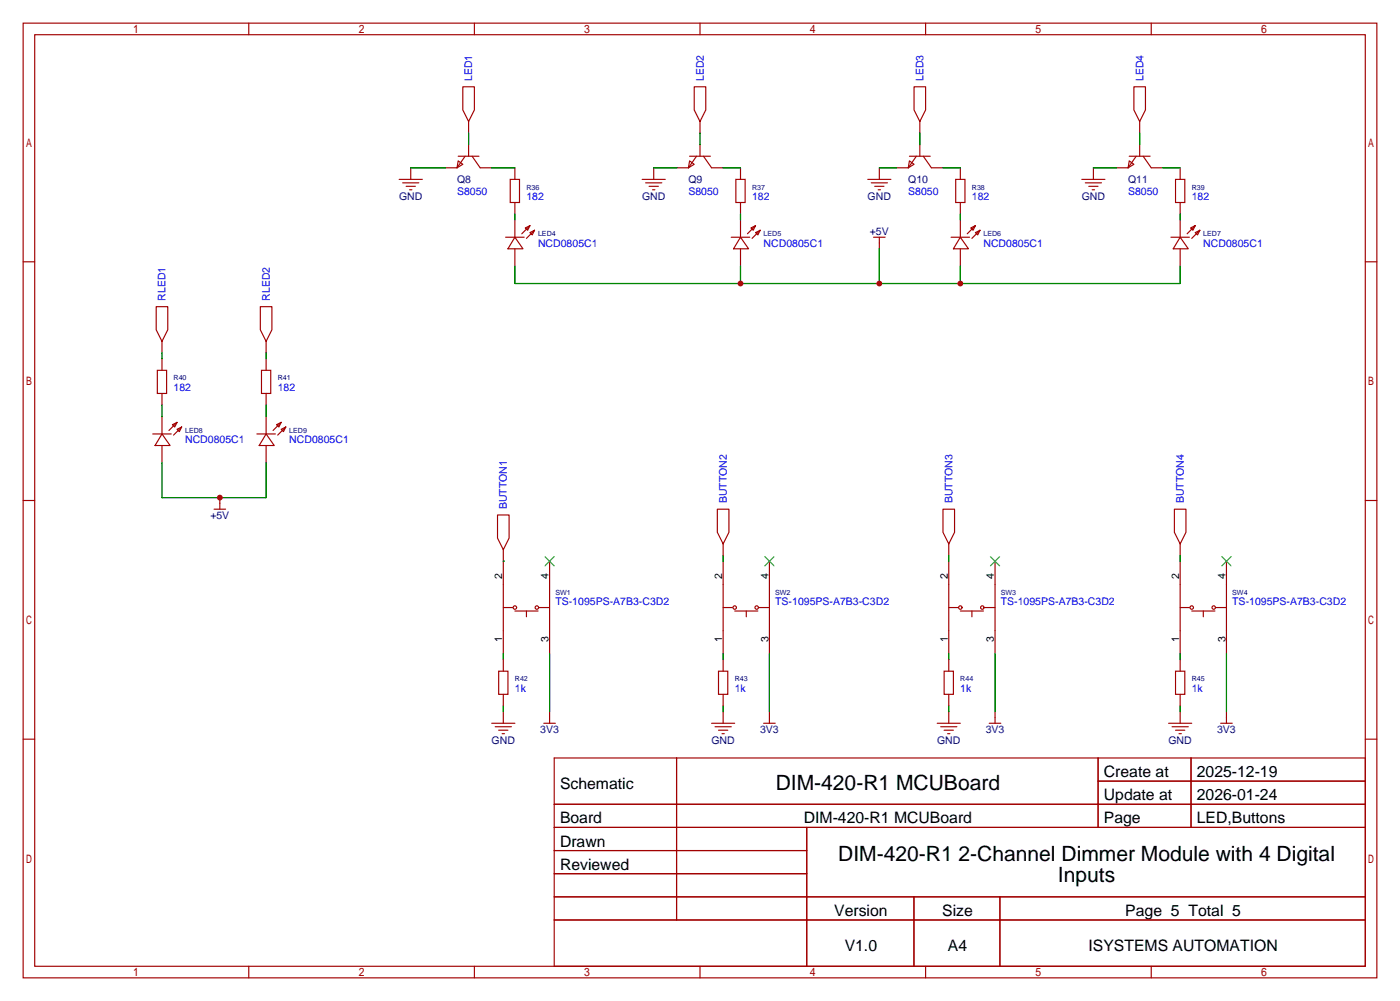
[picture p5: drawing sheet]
<svg xmlns="http://www.w3.org/2000/svg" width="307mm" height="220mm" viewBox="0 0 307 220" stroke-linecap="round" stroke-linejoin="round" font-family="sans-serif">
<g fill="none" stroke="#a10000" stroke-width=".25">
<path d="M5.1 5.1h297.2v209.5h-297.2zM7.6 7.6h292.1v204.5h-292.1zM54.6 5.1v2.5M101.6 19h2.5v5.1l-1.2 2.6-1.3-2.6zM104.1 5.1v2.5M152.4 19h2.5v5.1l-1.2 2.6-1.3-2.6zM153.7 5.1v2.5M200.7 19h2.5v5.1l-1.3 2.6-1.2-2.6zM203.2 5.1v2.5M248.9 19h2.6v5.1l-1.3 2.6-1.3-2.6zM252.7 5.1v2.5M87.6 39.4h5.1"/>
<path d="M90.2 36.8v2.6M97.8 36.8h2.5M100.6 35.3l1 .8-1.3 .7zM100.6 34.3h4.6M102.1 34.3l-1.8 2.5M102.9 26.7v2.5M102.9 31.8v2.5M103.6 34.3l1.8 2.5h2.5M112 39.4h2v5h-2zM113 36.8v2.6M141 39.4h5M143.5 36.8v2.6"/>
<path d="M148.6 36.8h2.5M151.4 35.3l1 .8-1.3 .7zM151.4 34.3h4.6M152.9 34.3l-1.8 2.5M153.7 26.7v2.5M153.7 31.8v2.5M154.4 34.3l1.8 2.5h2.5M161.5 39.4h2.1v5h-2.1zM162.6 36.8v2.6M190.5 39.4h5.1M193 36.8v2.6M196.8 36.8h2.6"/>
<path d="M199.6 35.3l1.1 .8-1.3 .7zM199.6 34.3h4.6M201.2 34.3l-1.8 2.5M201.9 26.7v2.5M201.9 31.8v2.5M202.7 34.3l1.8 2.5h2.5M209.8 39.4h2v5h-2zM210.8 36.8v2.6M237.5 39.4h5.1M240 36.8v2.6M245.1 36.8h2.5M247.9 35.3l1 .8-1.3 .7z"/>
<path d="M247.9 34.3h4.6M249.4 34.3l-1.8 2.5M250.2 26.7v2.5M250.2 31.8v2.5M251 34.3l1.7 2.5h2.6M258.1 39.4h2v5h-2zM259.1 36.8v2.6M5.1 57.5h2.5M88.4 40.1h3.5M89.2 40.9h2M89.9 41.7h.5M111 52.1h4.1"/>
<path d="M113 52.1l1.8 2.5h-3.3zM113 44.4v2.6M113 48.3v3.8M113 54.6v3.8M115.3 50l1-.5-.5 1zM116.3 51.1l1-.6-.5 1.1zM116.3 49.5l-1.7 1.8M117.3 50.5l-1.7 1.8M141.7 40.1h3.6M142.5 40.9h2M143.3 41.7h.5M160.5 52.1h4.1"/>
<path d="M162.6 52.1l1.7 2.5h-3.3zM162.6 44.4v2.6M162.6 48.3v3.8M162.6 54.6v3.8M164.8 50l1.1-.5-.5 1zM165.9 51.1l1-.6-.5 1.1zM165.9 49.5l-1.8 1.8M166.9 50.5l-1.8 1.8M191.3 40.1h3.5M191.8 52.1h2.5M192 40.9h2.1M192.8 41.7h.5"/>
<path d="M193 52.1v2.5M208.8 52.1h4.1M210.8 52.1l1.8 2.5h-3.3zM210.8 44.4v2.6M210.8 48.3v3.8M210.8 54.6v3.8M213.1 50l1-.5-.5 1zM214.1 51.1l1-.6-.5 1.1zM214.1 49.5l-1.8 1.8M215.1 50.5l-1.7 1.8M238.3 40.1h3.5M239 40.9h2"/>
<path d="M239.8 41.7h.5M257 52.1h4.1M259.1 52.1l1.8 2.5h-3.3zM259.1 44.4v2.6M259.1 48.3v3.8M259.1 54.6v3.8M261.4 50l1-.5-.5 1zM262.4 51.1l1-.6-.5 1.1zM262.4 49.5l-1.8 1.8M263.4 50.5l-1.8 1.8M299.7 57.5h2.6M34.3 67.3h2.5v5.1l-1.2 2.5-1.3-2.5z"/>
<path d="M35.6 74.9v2.6M35.6 78.7v2.6M57.1 67.3h2.6v5.1l-1.3 2.5-1.3-2.5zM58.4 74.9v2.6M58.4 78.7v2.6M33.5 95.2h4.1M34.5 81.3h2.1v5.1h-2.1zM35.6 95.2l1.7 2.6h-3.3zM35.6 86.4v2.5M35.6 91.4v3.8M35.6 97.8v3.8M37.8 93.2l1.1-.5-.5 1z"/>
<path d="M38.9 94.2l1-.5-.5 1zM38.9 92.7l-1.8 1.8M39.9 93.7l-1.8 1.8M56.4 95.2h4.1M57.4 81.3h2v5.1h-2zM58.4 95.2l1.8 2.6h-3.3zM58.4 86.4v2.5M58.4 91.4v3.8M58.4 97.8v3.8M60.7 93.2l1-.5-.5 1zM61.7 94.2l1-.5-.5 1zM61.7 92.7l-1.8 1.8"/>
<path d="M62.7 93.7l-1.7 1.8M5.1 109.9h2.5M47 111.8h2.5M48.3 109.2v2.6M109.2 113h2.6v5.1l-1.3 2.5-1.3-2.5zM157.5 111.8h2.5v5l-1.3 2.6-1.2-2.6zM158.7 119.4v2.5M207 111.8h2.5v5l-1.2 2.6-1.3-2.6zM208.3 119.4v2.5M257.8 111.8h2.5v5l-1.2 2.6-1.3-2.6zM259.1 119.4v2.5M299.7 109.9h2.6"/>
<path d="M110.5 120.6v22.9M110.5 133.3h2M113 134.1h5.1M115.6 134.1v1.3M118.4 133.3h2.2M120.6 123.2v20.3M158.7 133.3h2.1M158.7 123.2v20.3M161.3 134.1h5.1M163.8 134.1v1.3M166.6 133.3h2.3M168.9 123.2v20.3"/>
<path d="M208.3 133.3h2M208.3 123.2v20.3M210.8 134.1h5.1M213.4 134.1v1.3M216.2 133.3h2.2M218.4 123.2v20.3M259.1 133.3h2M259.1 123.2v20.3M261.6 134.1h5.1M264.2 134.1v1.3M267 133.3h2.2M269.2 123.2v20.3"/>
<path d="M107.9 158.7h5.1M108.7 159.5h3.6M109.5 147.3h2v5.1h-2zM110.5 144.8v2.5M110.5 152.4v2.5M110.5 156.2v2.5M119.4 158.7h2.5M120.6 156.2v2.5M156.2 158.7h5.1M157 159.5h3.5M157.7 147.3h2.1v5.1h-2.1zM158.7 144.8v2.5"/>
<path d="M158.7 152.4v2.5M158.7 156.2v2.5M167.6 158.7h2.6M168.9 156.2v2.5M205.7 158.7h5.1M206.5 159.5h3.6M207.3 147.3h2v5.1h-2zM208.3 144.8v2.5M208.3 152.4v2.5M208.3 156.2v2.5M217.2 158.7h2.5M218.4 156.2v2.5"/>
<path d="M256.5 158.7h5.1M257.3 159.5h3.6M258.1 147.3h2v5.1h-2zM259.1 144.8v2.5M259.1 152.4v2.5M259.1 156.2v2.5M268 158.7h2.5M269.2 156.2v2.5M5.1 162.2h2.5M109.5 160.3h2M110.2 161h.5M121.7 166.4h178v45.7h-178z"/>
<path d="M121.7 176.5h178M148.5 166.4v35.5M157.7 160.3h2.1M158.5 161h.5M207.3 160.3h2M208 161h.5M241.1 166.4v15.2M241.1 171.4h58.6M258.1 160.3h2M258.8 161h.5M261.5 166.4v15.2M299.7 162.2h2.6"/>
<path d="M121.7 181.6h178M121.7 186.7h55.4M121.7 196.8h178M121.7 191.8h55.4M177.1 181.6v30.5M200.6 196.8v15.3M219.5 196.8v15.3M54.6 212.1v2.5M104.1 212.1v2.5M121.7 201.9h178M153.7 212.1v2.5M203.2 212.1v2.5"/>
<path d="M252.7 212.1v2.5"/>
<circle cx="113" cy="133.3" r=".38"/>
<circle cx="117.9" cy="133.3" r=".38"/>
<circle cx="161.3" cy="133.3" r=".38"/>
<circle cx="166.1" cy="133.3" r=".38"/>
<circle cx="210.8" cy="133.3" r=".38"/>
<circle cx="215.6" cy="133.3" r=".38"/>
<circle cx="261.6" cy="133.3" r=".38"/>
<circle cx="266.4" cy="133.3" r=".38"/>
</g>
<path d="M119.6 122.2l2.1 2M121.7 122.2l-2.1 2M167.9 122.2l2 2M169.9 122.2l-2 2M217.4 122.2l2.1 2M219.5 122.2l-2.1 2M268.2 122.2l2.1 2M270.3 122.2l-2.1 2" fill="none" stroke="#3c3" stroke-width=".25"/>
<g fill="none" stroke="#008700" stroke-width=".25">
<path d="M90.2 36.8h7.6M102.9 29.2v2.6M107.9 36.8h5.1M143.5 36.8h5.1M153.7 29.2v2.6M158.7 36.8h3.9M193 36.8h3.8M201.9 29.2v2.6M207 36.8h3.8M240 36.8h5.1M250.2 29.2v2.6M255.3 36.8h3.8"/>
<path d="M113 58.4v3.8h146.1v-3.8M113 47v1.3M162.6 47v1.3M162.6 58.4v3.8M193 54.6v7.6M210.8 47v1.3M210.8 58.4v3.8M259.1 47v1.3M35.6 77.5v1.2M58.4 77.5v1.2M35.6 88.9v2.5M58.4 88.9v2.5"/>
<path d="M35.6 101.6v7.6h22.8v-7.6M110.5 123.2h.1M158.7 121.9v1.3M208.3 121.9v1.3M259.1 121.9v1.3M110.5 143.5v1.3M110.5 154.9v1.3M120.6 143.5v12.7M158.7 143.5v1.3M158.7 154.9v1.3M168.9 143.5v12.7M208.3 143.5v1.3"/>
<path d="M208.3 154.9v1.3M218.4 143.5v12.7M259.1 143.5v1.3M259.1 154.9v1.3M269.2 143.5v12.7"/>
</g>
<g fill="#c00">
<circle cx="193" cy="62.2" r=".63"/>
<circle cx="210.8" cy="62.2" r=".63"/>
<circle cx="162.6" cy="62.2" r=".63"/>
<circle cx="48.3" cy="109.2" r=".63"/>
</g>
<g font-size="4.6">
<text x="170.3" y="173.5">DIM-420-R1 MCUBoard</text>
<text x="184" y="188.9">DIM-420-R1 2-Channel Dimmer Module with 4 Digital</text>
<text x="232.3" y="193.6">Inputs</text>
</g>
<g font-size="3.5">
<text x="122.9" y="173.1">Schematic</text>
<text x="242.3" y="170.6">Create at</text>
<text x="262.7" y="170.6">2025-12-19</text>
<text x="242.3" y="175.7">Update at</text>
<text x="262.7" y="175.7">2026-01-24</text>
<text x="122.9" y="180.7">Board</text>
<text x="122.9" y="185.8">Drawn</text>
<text x="176.4" y="180.7">DIM-420-R1 MCUBoard</text>
<text x="242.3" y="180.7">Page</text>
<text x="262.7" y="180.7">LED,Buttons</text>
<text x="122.9" y="190.9">Reviewed</text>
<text x="183.1" y="201.1">Version</text>
<text x="206.8" y="201.1">Size</text>
<text x="247" y="201.1">Page 5 Total 5</text>
<text x="185.4" y="208.7">V1.0</text>
<text x="208.1" y="208.7">A4</text>
<text x="239" y="208.7">ISYSTEMS AUTOMATION</text>
</g>
<g font-size="2.3" fill="#00f">
<text x="103.7" y="17.8" transform="rotate(-90 103.7 17.8)">LED1</text>
<text x="154.5" y="17.8" transform="rotate(-90 154.5 17.8)">LED2</text>
<text x="202.7" y="17.8" transform="rotate(-90 202.7 17.8)">LED3</text>
<text x="251" y="17.8" transform="rotate(-90 251 17.8)">LED4</text>
<text x="100.3" y="42.7">S8050</text>
<text x="115.6" y="44">182</text>
<text x="151.1" y="42.7">S8050</text>
<text x="165.1" y="44">182</text>
<text x="199.4" y="42.7">S8050</text>
<text x="213.4" y="44">182</text>
<text x="247.6" y="42.7">S8050</text>
<text x="261.6" y="44">182</text>
<text x="118.1" y="54.1">NCD0805C1</text>
<text x="167.6" y="54.1">NCD0805C1</text>
<text x="215.9" y="54.1">NCD0805C1</text>
<text x="264.2" y="54.1">NCD0805C1</text>
<text x="36.4" y="66" transform="rotate(-90 36.4 66)">RLED1</text>
<text x="59.2" y="66" transform="rotate(-90 59.2 66)">RLED2</text>
<text x="38.1" y="85.9">182</text>
<text x="61" y="85.9">182</text>
<text x="40.6" y="97.3">NCD0805C1</text>
<text x="63.5" y="97.3">NCD0805C1</text>
<text x="111.3" y="111.8" transform="rotate(-90 111.3 111.8)">BUTTON1</text>
<text x="159.6" y="110.5" transform="rotate(-90 159.6 110.5)">BUTTON2</text>
<text x="209.1" y="110.5" transform="rotate(-90 209.1 110.5)">BUTTON3</text>
<text x="259.9" y="110.5" transform="rotate(-90 259.9 110.5)">BUTTON4</text>
<text x="121.9" y="132.9">TS-1095PS-A7B3-C3D2</text>
<text x="170.2" y="132.9">TS-1095PS-A7B3-C3D2</text>
<text x="219.7" y="132.9">TS-1095PS-A7B3-C3D2</text>
<text x="270.5" y="132.9">TS-1095PS-A7B3-C3D2</text>
<text x="113" y="151.9">1k</text>
<text x="161.3" y="151.9">1k</text>
<text x="210.8" y="151.9">1k</text>
<text x="261.6" y="151.9">1k</text>
</g>
<g font-size="2.3" fill="#000080">
<text x="100.3" y="40.2">Q8</text>
<text x="151.1" y="40.2">Q9</text>
<text x="199.4" y="40.2">Q10</text>
<text x="247.6" y="40.2">Q11</text>
<text x="87.6" y="44">GND</text>
<text x="140.9" y="44">GND</text>
<text x="190.5" y="44">GND</text>
<text x="237.5" y="44">GND</text>
<text x="191" y="51.6">+5V</text>
<text x="46.2" y="113.8">+5V</text>
<text x="118.6" y="160.8">3V3</text>
<text x="166.9" y="160.8">3V3</text>
<text x="216.4" y="160.8">3V3</text>
<text x="267.2" y="160.8">3V3</text>
<text x="107.9" y="163.4">GND</text>
<text x="156.2" y="163.4">GND</text>
<text x="205.7" y="163.4">GND</text>
<text x="256.5" y="163.4">GND</text>
</g>
<g font-size="2.3">
<text x="110.3" y="127" transform="rotate(-90 110.3 127)">2</text>
<text x="120.4" y="127" transform="rotate(-90 120.4 127)">4</text>
<text x="158.5" y="127" transform="rotate(-90 158.5 127)">2</text>
<text x="168.7" y="127" transform="rotate(-90 168.7 127)">4</text>
<text x="208.1" y="127" transform="rotate(-90 208.1 127)">2</text>
<text x="218.2" y="127" transform="rotate(-90 218.2 127)">4</text>
<text x="258.9" y="127" transform="rotate(-90 258.9 127)">2</text>
<text x="269" y="127" transform="rotate(-90 269 127)">4</text>
<text x="110.3" y="141" transform="rotate(-90 110.3 141)">1</text>
<text x="120.4" y="141" transform="rotate(-90 120.4 141)">3</text>
<text x="158.5" y="141" transform="rotate(-90 158.5 141)">1</text>
<text x="168.7" y="141" transform="rotate(-90 168.7 141)">3</text>
<text x="208.1" y="141" transform="rotate(-90 208.1 141)">1</text>
<text x="218.2" y="141" transform="rotate(-90 218.2 141)">3</text>
<text x="258.9" y="141" transform="rotate(-90 258.9 141)">1</text>
<text x="269" y="141" transform="rotate(-90 269 141)">3</text>
</g>
<g font-size="1.6" fill="#000080">
<text x="115.6" y="41.6">R36</text>
<text x="165.1" y="41.6">R37</text>
<text x="213.4" y="41.6">R38</text>
<text x="261.6" y="41.6">R39</text>
<text x="118.1" y="51.8">LED4</text>
<text x="167.6" y="51.8">LED5</text>
<text x="215.9" y="51.8">LED6</text>
<text x="264.2" y="51.8">LED7</text>
<text x="38.1" y="83.5">R40</text>
<text x="61" y="83.5">R41</text>
<text x="40.6" y="94.9">LED8</text>
<text x="63.5" y="94.9">LED9</text>
<text x="121.9" y="130.5">SW1</text>
<text x="170.2" y="130.5">SW2</text>
<text x="219.7" y="130.5">SW3</text>
<text x="270.5" y="130.5">SW4</text>
<text x="113" y="149.5">R42</text>
<text x="161.3" y="149.5">R43</text>
<text x="210.8" y="149.5">R44</text>
<text x="261.6" y="149.5">R45</text>
</g>
</svg>
